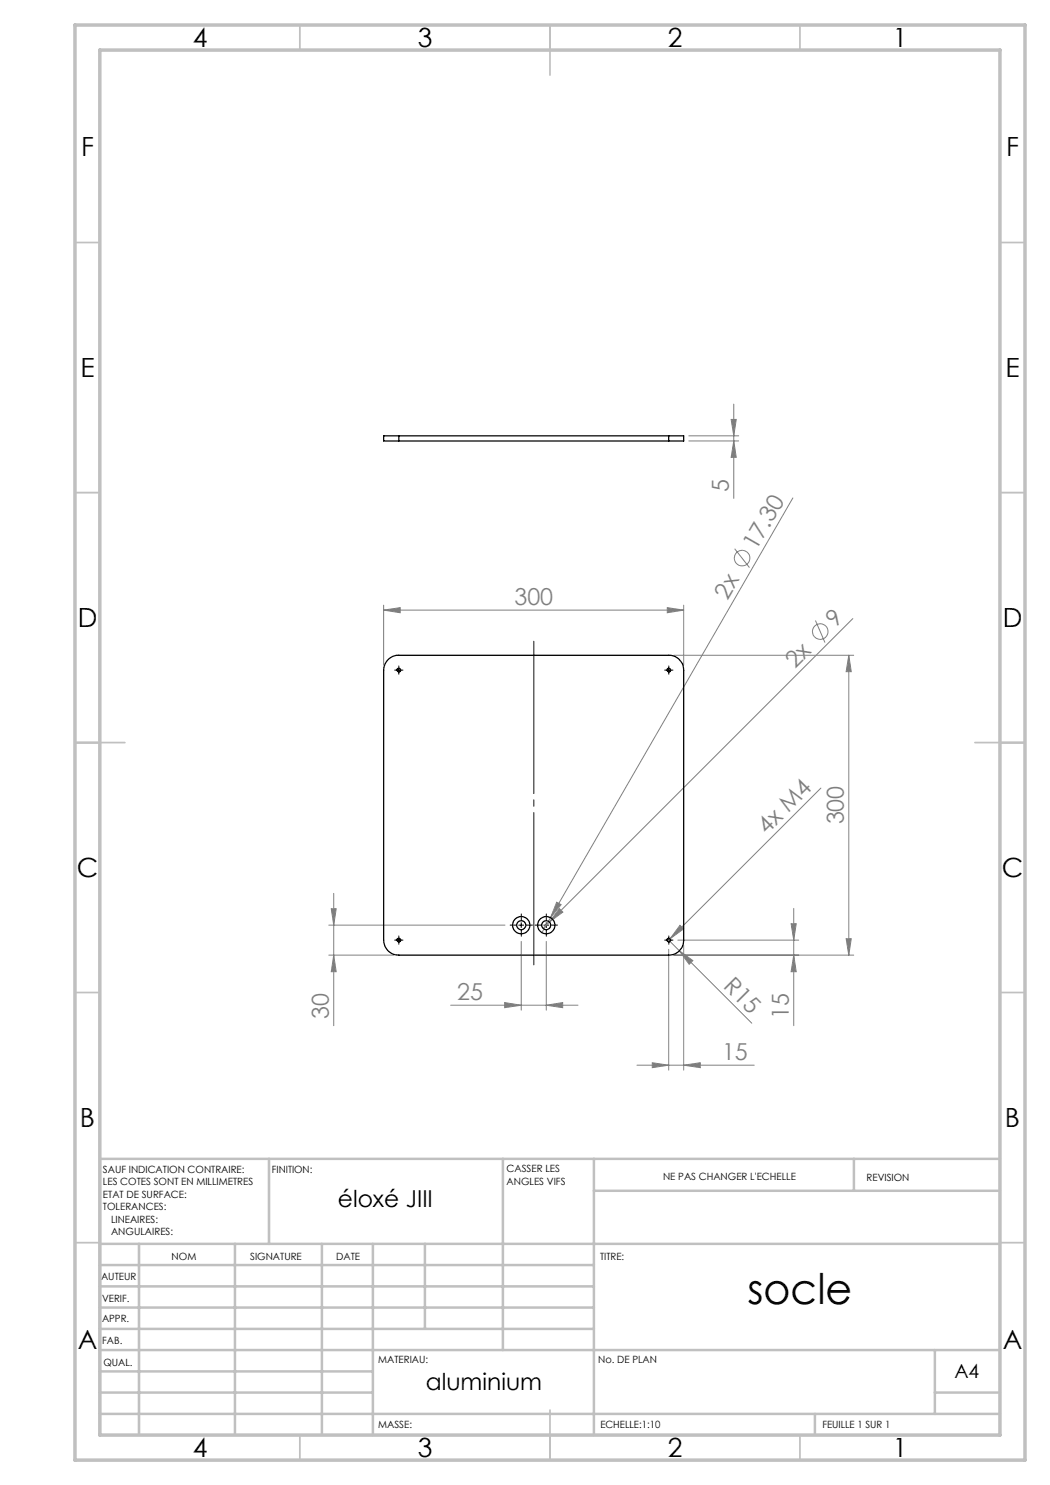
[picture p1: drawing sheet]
<svg xmlns="http://www.w3.org/2000/svg" width="210mm" height="297mm" viewBox="0 0 210 297" stroke-linecap="round" stroke-linejoin="round" font-family="sans-serif">
<g fill="none" stroke="#808080" stroke-width=".2">
<path d="M137.8 87.2h9.9M137.8 88.2h9.9M146.2 83.9h1l-.4 3.3zM146.8 80.8v18.9M146.8 88.2l.4 3.3h-1zM158.6 99.6l-48.5 83.9M146.9 109.7l3 3.8M76.7 122l3.3-.5v1.1zM76.7 121v12M76.7 122h60M133.5 121.5l3.2 .5-3.2 .6zM134.8 131.1h35.9"/>
<path d="M136.7 121v12M163.1 124.1l1.9 4.4M169.8 131.1v59.9M169.8 131.1l.5 3.2h-1.1zM170.6 123.7l-62 62M164.2 157.6l-30.2 30.1M66.7 178.7v26.4M65.8 191h12.9M65.8 185h35.2M66.3 181.7h.9l-.5 3.3zM66.7 191l.5 3.3h-.9zM104.2 188.3v13.7"/>
<path d="M109.3 188.3v13.7M110.1 183.5l-1.7 3M111.3 180.4l.9 .5-2.1 2.6zM111.9 181.7l.7 .7-2.7 2zM133.7 188l16.7 16.6M133.7 189.9v24.1M134 187.7l-.5 .6M134.8 191h35.9M135.6 188h24.1M135.9 190.1l2.7 2-.8 .8zM136 185.1l.7 .7-2.7 1.9zM136.7 189.1v24.9"/>
<path d="M158.2 184.7h1l-.4 3.3zM158.7 181.7v23.4M158.8 191l.4 3.3h-1zM169.2 187.7h1.1l-.5 3.3zM90.1 201h25.5M100.9 200.5l3.3 .5-3.3 .5zM109.3 201l3.2-.5v1zM127.4 213h23.4M130.5 212.5l3.2 .5-3.2 .5zM136.7 213l3.4-.5v1z"/>
<circle cx="148.4" cy="111.6" r="1.55"/>
<circle cx="164" cy="126.3" r="1.56"/>
</g>
<g fill="none" stroke="#000" stroke-width=".2">
<path d="M79.2 134.1h1.1M79.4 134.2a.4 .4 0 0 1 .3-.5 .4 .4 0 0 1 .5 .4 .4 .4 0 0 1-.5 .3M79.8 133.5v1M133.2 134.1h1M133.3 134.2a.4 .4 0 0 1 .4-.5 .4 .4 0 0 1 .4 .4 .4 .4 0 0 1-.5 .3M133.7 133.5v1M79.2 188h1.1M79.4 188.1a.4 .4 0 0 1 .3-.5 .4 .4 0 0 1 .5 .5 .4 .4 0 0 1-.5 .3M79.8 187.5v1M103.8 185h.9M104.2 184.5v1M108.8 185h.9"/>
<path d="M109.3 184.5v1M133.2 188h1M133.3 188.1a.4 .4 0 0 1 .4-.5 .4 .4 0 0 1 .4 .5 .4 .4 0 0 1-.5 .3M133.7 187.5v1"/>
</g>
<g fill="none" stroke="#000" stroke-width=".2" stroke-dasharray="30.5 1.3 1.3 1.3">
<path d="M79.3 134h-.4M79.8 133.5v-.3M79.8 134.5v.3M80.3 134h.3M106.8 128.2v64.8M133.3 134h-.4M133.8 133.5v-.3M133.8 134.5v.3M134.3 134h.3M79.3 188h-.4M79.8 187.5v-.3M79.8 188.5v.3"/>
<path d="M80.3 188h.3M103.3 185h-1.3M104.3 184v-1.2M104.3 186v1.2M105.3 185h1.2M108.3 185h-1.3M109.3 184v-1.2M109.3 186v1.2M110.3 185h1.2M133.3 188h-.4M133.8 187.5v-.3M133.8 188.5v.3"/>
<path d="M134.3 188h.3"/>
</g>
<g fill="none" stroke="#c0c0c0" stroke-width=".35">
<path d="M60 5v5M110 5v10M160 5v5M15 48.5h5M200 48.5h5M15 98.5h5M200 98.5h5M15 148.5h10M195 148.5h10M15 198.5h5M200 198.5h5M15 248.5h5"/>
<path d="M200 248.5h5M60 287v5M110 282v10M160 287v5"/>
</g>
<g fill="none" stroke="#c0c0c0" stroke-width=".5">
<path d="M53.8 231.8v17M100.6 231.8v38.2M118.8 231.8v55.2M118.8 238.2h81.2M170.8 231.8v6.4M200 231.8h-180v55.2M20 248.8h180M20 257.3h98.8M20 253h98.8M27.8 248.8v38.2M47 248.8v38.2M64.4 248.8v38.2"/>
<path d="M74.6 248.8v38.2M85 248.8v17M20 265.8h98.8M20 261.5h98.8M20 278.5h54.6M20 274.3h54.6M20 270h180M187 278.5h13M187 270v12.8M20 282.8h180M163 282.8v4.2"/>
</g>
<path d="M15 5h190v287h-190zM20 10h180v277h-180z" fill="none" stroke="#c0c0c0" stroke-width=".7"/>
<g fill="#808080">
<path d="M136 185.1l.7 .7-2.7 1.9z"/>
<path d="M111.9 181.7l.7 .7-2.7 2z"/>
<path d="M111.3 180.4l.9 .5-2.1 2.6z"/>
<path d="M135.9 190.1l2.7 2-.8 .8z"/>
<path d="M133.5 121.5l3.2 .5-3.2 .6zM76.7 122l3.3-.5v1.1zM136.7 213l3.4-.5v1zM130.5 212.5l3.2 .5-3.2 .5z"/>
<path d="M100.9 200.5l3.3 .5-3.3 .5zM109.3 201l3.2-.5v1z"/>
<path d="M169.8 131.1l.5 3.2h-1.1zM169.2 187.7h1.1l-.5 3.3zM66.3 181.7h.9l-.5 3.3zM66.7 191l.5 3.3h-.9zM158.2 184.7h1l-.4 3.3zM158.8 191l.4 3.3h-1zM146.2 83.9h1l-.4 3.3zM146.8 88.2l.4 3.3h-1z"/>
</g>
<g fill="none" stroke="#000" stroke-width=".25">
<path d="M79.8 87.2h-3.1v1h3.1M79.8 87.2v1M79.8 88.2h53.9M79.8 87.2h53.9M133.7 87.2h3v1h-3M133.7 87.2v1M77.5 132.1l1-.8 .8-.2h54.4a2.93 2.93 0 0 1 3 3v53.9a3 3 0 0 1-3 3h-53.9a2.99 2.99 0 0 1-3.1-3v-53.9l.3-1.3z"/>
<circle cx="79.7" cy="134" r=".33"/>
<circle cx="133.8" cy="134" r=".33"/>
<circle cx="79.7" cy="188.1" r=".33"/>
<circle cx="104.2" cy="185" r=".91"/>
<circle cx="104.3" cy="185" r="1.73"/>
<circle cx="109.3" cy="185" r=".91"/>
<circle cx="109.3" cy="185" r="1.73"/>
<circle cx="133.8" cy="188.1" r=".33"/>
</g>
<text font-size="8.5" x="149.5" y="260.9">socle</text>
<g font-size="5.3">
<text x="38.5" y="9.5">4</text>
<text x="83.5" y="9.5">3</text>
<text x="133.6" y="9.5">2</text>
<text x="178.6" y="9.5">1</text>
<text x="16.2" y="31.2">F</text>
<text x="201.2" y="31.2">F</text>
<text x="16.1" y="75.5">E</text>
<text x="201.1" y="75.5">E</text>
<text x="15.5" y="125.5">D</text>
<text x="200.5" y="125.5">D</text>
<text x="15.4" y="175.5">C</text>
<text x="200.4" y="175.5">C</text>
<text x="16" y="225.5">B</text>
<text x="201" y="225.5">B</text>
<text x="15.5" y="269.7">A</text>
<text x="200.5" y="269.7">A</text>
<text x="38.5" y="291.5">4</text>
<text x="83.5" y="291.5">3</text>
<text x="133.6" y="291.5">2</text>
<text x="178.6" y="291.5">1</text>
</g>
<g font-size="4.7" fill="#808080">
<text x="145.8" y="98.4" transform="rotate(-90 145.8 98.4)">5</text>
<text x="151.2" y="110.2" transform="rotate(-60 151.2 110.2)">17.30</text>
<text x="102.9" y="121">300</text>
<text x="145.5" y="120.1" transform="rotate(-60 145.5 120.1)">2x</text>
<text x="167.1" y="125.7" transform="rotate(-45 167.1 125.7)">9</text>
<text x="159" y="133.7" transform="rotate(-45 159 133.7)">2x</text>
<text x="153.4" y="167" transform="rotate(-45 153.4 167)">4x M4</text>
<text x="168.8" y="164.9" transform="rotate(-90 168.8 164.9)">300</text>
<text x="144.5" y="197.3" transform="rotate(45 144.5 197.3)">R15</text>
<text x="65.8" y="203.8" transform="rotate(-90 65.8 203.8)">30</text>
<text x="91.4" y="200">25</text>
<text x="157.7" y="203.8" transform="rotate(-90 157.7 203.8)">15</text>
<text x="144.4" y="212">15</text>
</g>
<g font-size="4.7">
<text x="67.6" y="241.4">éloxé JIII</text>
<text x="85.2" y="278">aluminium</text>
</g>
<text font-size="3.9" x="190.9" y="275.5">A4</text>
<g font-size="2">
<text x="20.6" y="234.6">SAUF INDICATION CONTRAIRE:</text>
<text x="20.6" y="237.1">LES COTES SONT EN MILLIMETRES</text>
<text x="20.6" y="239.6">ETAT DE SURFACE:</text>
<text x="54.4" y="234.6">FINITION:</text>
<text x="101.3" y="234.5">CASSER LES</text>
<text x="101.3" y="237">ANGLES VIFS</text>
<text x="132.6" y="236">NE PAS CHANGER L'ECHELLE</text>
<text x="173.3" y="236.2">REVISION</text>
<text x="20.6" y="242.1">TOLERANCES:</text>
<text x="22.2" y="244.6">LINEAIRES:</text>
<text x="22.2" y="247.1">ANGULAIRES:</text>
<text x="34.3" y="252">NOM</text>
<text x="50" y="251.9">SIGNATURE</text>
<text x="67.2" y="251.9">DATE</text>
<text x="120" y="251.9">TITRE:</text>
<text x="20.2" y="256.1">AUTEUR</text>
<text x="20.4" y="260.3">VERIF.</text>
<text x="20.4" y="264.4">APPR.</text>
<text x="20.5" y="268.8">FAB.</text>
<text x="20.7" y="273.1">QUAL.</text>
<text x="75.7" y="272.5">MATERIAU:</text>
<text x="119.6" y="272.5">No. DE PLAN</text>
<text x="75.6" y="285.5">MASSE:</text>
<text x="120.1" y="285.6">ECHELLE:1:10</text>
<text x="164.5" y="285.6">FEUILLE 1 SUR 1</text>
</g>
</svg>
